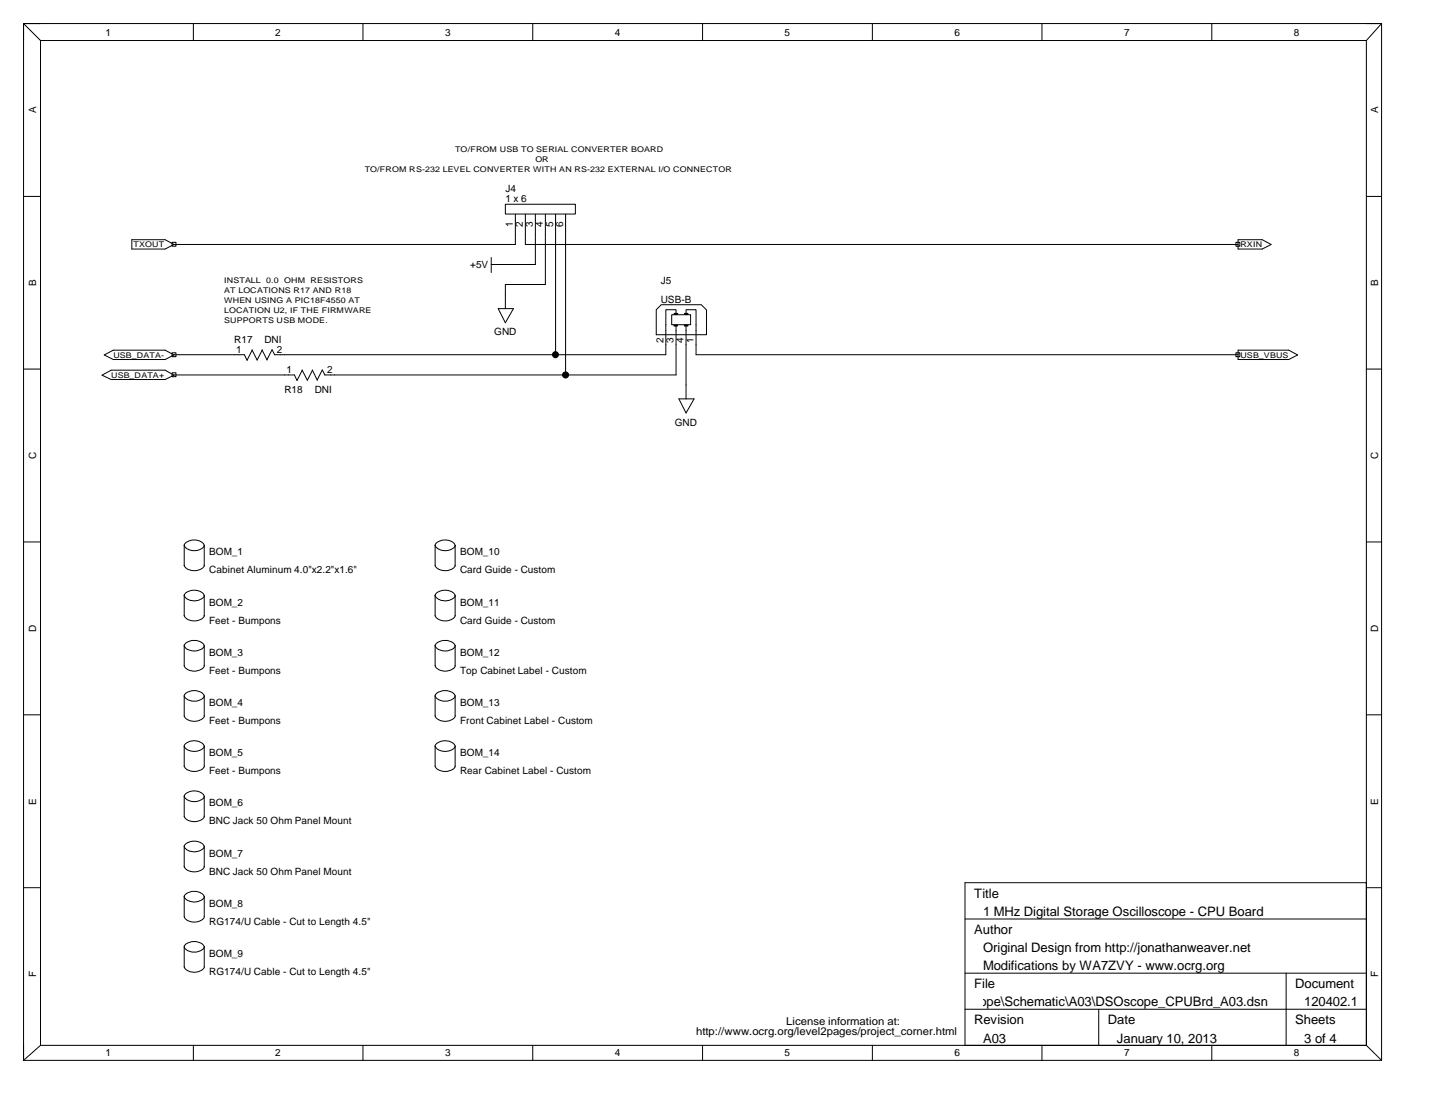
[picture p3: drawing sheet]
<svg xmlns="http://www.w3.org/2000/svg" width="279mm" height="216mm" viewBox="0 0 279 216" stroke-linecap="round" stroke-linejoin="round" font-family="sans-serif">
<g fill="none" stroke="#000" stroke-width=".19">
<path d="M4.6 4.6h264.4M4.6 4.6v201.8M4.6 4.6l3.3 3.3M7.9 7.9h258.1M7.9 7.9v195.6M37.6 4.6v3.3M70.7 4.6v3.3M103.7 4.6v3.3M136.8 4.6v3.3M169.9 4.6v3.3M202.9 4.6v3.3M235.9 4.6v3.3"/>
<path d="M266 7.9v195.6M269 4.6v201.8M269 4.6l-3 3.3M4.6 38.2h3.3M98.4 39.8h13.6v1.9h-13.6zM266 38.2h3M25.7 46.7h6.4l1.8 .9-1.8 .9h-6.4zM33.5 47.2h.8v.7h-.8zM95.6 50.1v3M100.3 41.7v5.9h-66.4M102.3 41.7v5.9h138.8M104.2 41.7v9.8h-8.6"/>
<path d="M106.2 41.7v13.7h-7.8v4.7M108.2 41.7v27.4M110.1 41.7v31.3M240.6 47.2h.8v.7h-.8zM241.1 46.7h4.7l1.7 .9-1.7 .9h-4.7zM4.6 71.9h3.3M19.9 73l1.7-.9h10.5l1.8 .9-1.8 .9h-10.5zM20.3 69.1l1.8-.9h10l1.8 .9-1.8 .9h-10zM33.5 72.6h.8v.7h-.8zM33.5 68.7h.8v.7h-.8zM33.9 69.1h13.7l.5 1.1M33.9 73h23.4l.5 1.1"/>
<path d="M49.1 68.1l1 2 1-2M49.1 68.1l-1 2M51 68.1l1 2M53.5 69.1l-.5-1-1 2M58.8 72l1 2.1 1-2M58.9 72.1l-1.1 2M60.8 72l1 2M63.3 73l-.5-1-1.1 2M97 60.1h3l-1.6 2.7zM127.8 60.3l.9-1h7.8l1.1 1v4.9h-9.8zM130.8 61.3h3.7v1.9h-3.7zM131.6 61.3v-1h-2v8.8h-76.2"/>
<path d="M131.6 63.2v9.8h-68.4M132.2 77.7h2.9l-1.5 2.7zM133.6 61.3v-1h1.9v8.8h105.6M133.6 63.2v14.5M240.6 68.7h.8v.7h-.8zM241.1 68.2h9.8l1.8 .9-1.8 .9h-9.8zM266 71.9h3M4.6 105.5h3.3M35.9 106.2a1.72 1.72 0 0 1 1.6-1.1h.6a1.72 1.72 0 0 1 1.7 1.1M35.9 106.1a1.72 1.72 0 0 0 1.6 1.1h.6a1.81 1.81 0 0 0 1.7-1.1M35.9 110a1.72 1.72 0 0 0 1.6 1.1h.6a1.81 1.81 0 0 0 1.7-1.1M35.9 119.9v-3.9a1.72 1.72 0 0 1 1.6-1.1h.6a1.72 1.72 0 0 1 1.7 1.1v3.9"/>
<path d="M35.9 115.9a2.06 2.06 0 0 0 2.5 1l1-.4 .3-.3 .1-.3M35.9 119.8a1.72 1.72 0 0 0 1.6 1.1h.6a1.81 1.81 0 0 0 1.7-1.1M35.9 106.2v3.9M39.8 106.2v3.9M84.7 106.2a1.72 1.72 0 0 1 1.7-1.1h.6a1.72 1.72 0 0 1 1.6 1.1M84.7 106.1a1.72 1.72 0 0 0 1.7 1.1h.6a1.81 1.81 0 0 0 1.6-1.1M84.7 110a1.72 1.72 0 0 0 1.7 1.1h.6a1.81 1.81 0 0 0 1.6-1.1M84.7 119.9v-3.9a1.72 1.72 0 0 1 1.7-1.1h.6a1.72 1.72 0 0 1 1.6 1.1v3.9M84.7 115.9a2.06 2.06 0 0 0 2.6 1l.9-.4 .3-.3 .1-.3M84.7 119.8a1.72 1.72 0 0 0 1.7 1.1h.6a1.81 1.81 0 0 0 1.6-1.1M84.7 106.2v3.9M88.6 106.2v3.9"/>
<path d="M266 105.5h3M4.6 139.2h3.3M35.9 129.6v-3.9a1.73 1.73 0 0 1 1.5-1h.8a1.72 1.72 0 0 1 1.6 1v3.9M35.9 125.7a2.33 2.33 0 0 0 3.1 .8l.7-.5 .1-.3M35.9 129.6a1.83 1.83 0 0 0 1.6 1.1h.6a1.76 1.76 0 0 0 1.7-1.1M35.9 139.4v-3.9a1.78 1.78 0 0 1 2-1 1.75 1.75 0 0 1 1.9 1v3.9M35.9 135.4a1.77 1.77 0 0 0 1.5 1.1h.9a1.73 1.73 0 0 0 1.5-1.1M35.9 139.3a2.06 2.06 0 0 0 2.5 1l1-.3 .3-.3 .1-.4M84.7 129.6v-3.9a1.73 1.73 0 0 1 1.5-1h.9a1.72 1.72 0 0 1 1.5 1v3.9M84.7 125.7a2.33 2.33 0 0 0 3.2 .8l.6-.5 .1-.3M84.7 129.6a1.83 1.83 0 0 0 1.7 1.1h.6a1.76 1.76 0 0 0 1.6-1.1M84.7 139.4v-3.9a1.78 1.78 0 0 1 2.1-1 1.75 1.75 0 0 1 1.8 1v3.9"/>
<path d="M84.7 135.4a1.77 1.77 0 0 0 1.5 1.1h.9a1.73 1.73 0 0 0 1.5-1.1M84.7 139.3a2.06 2.06 0 0 0 2.6 1l.9-.3 .3-.3 .1-.4M266 139.2h3M35.9 159v-4a1.72 1.72 0 0 1 1.6-1h.6a1.72 1.72 0 0 1 1.7 1v4M35.9 155a1.72 1.72 0 0 0 1.6 1.1h.6a1.81 1.81 0 0 0 1.7-1.1M35.9 158.9a1.72 1.72 0 0 0 1.6 1h.6a1.81 1.81 0 0 0 1.7-1M35.9 149.2v-3.9a1.86 1.86 0 0 1 2-1.1 1.89 1.89 0 0 1 1.9 1.1v3.9M35.9 145.2a1.72 1.72 0 0 0 1.6 1.1h.6a1.81 1.81 0 0 0 1.7-1.1M35.9 149.1a2.33 2.33 0 0 0 3.1 .8l.7-.4 .1-.4M84.7 149.2v-3.9a1.86 1.86 0 0 1 2.1-1.1 1.78 1.78 0 0 1 1.8 1.1v3.9M84.7 145.2a1.72 1.72 0 0 0 1.7 1.1h.6a1.81 1.81 0 0 0 1.6-1.1M84.7 149.1a2.33 2.33 0 0 0 3.2 .8l.6-.4 .1-.4"/>
<path d="M4.6 172.8h3.3M35.9 168.8v-4a1.72 1.72 0 0 1 1.6-1h.6a1.72 1.72 0 0 1 1.7 1v4M35.9 164.7a2.13 2.13 0 0 0 2.8 1l.7-.3 .3-.3 .1-.4M35.9 168.7a1.72 1.72 0 0 0 1.6 1h.6a1.81 1.81 0 0 0 1.7-1M35.9 178.5v-3.9a1.73 1.73 0 0 1 1.5-1.1h.8a1.72 1.72 0 0 1 1.6 1.1v3.9M35.9 174.5a1.84 1.84 0 0 0 1.8 1.1 2.34 2.34 0 0 0 2.1-.9v-.2M35.9 178.4a1.72 1.72 0 0 0 1.6 1.1h.6a1.81 1.81 0 0 0 1.7-1.1M187.9 178.9h78.1M266 171.8h-78.1v31.7M266 172.8h3M35.9 188.3v-3.9a1.78 1.78 0 0 1 2-1.1 1.75 1.75 0 0 1 1.9 1.1v3.9M35.9 184.3a1.77 1.77 0 0 0 1.5 1h.9a1.73 1.73 0 0 0 1.5-1"/>
<path d="M35.9 188.2a2.06 2.06 0 0 0 2.5 1l1-.4 .3-.3 .1-.3M187.9 189.5h78.1M187.9 196.5h78.1M213.9 196.5v7M250.4 189.5v14M4.6 206.4h264.4M7.9 203.5h258.1M7.9 203.5l-3.3 2.9M37.6 203.5v2.9M70.7 203.5v2.9M103.7 203.5v2.9M136.8 203.5v2.9"/>
<path d="M169.9 203.5v2.9M202.9 203.5v2.9M235.9 203.5v2.9M266 203.5l3 2.9"/>
<circle cx="108.1" cy="69.1" r=".59"/>
<circle cx="110.1" cy="73" r=".59"/>
</g>
<path d="M131.3 63.4h.5M131.3 61.1h.6M133.3 61.1h.6M133.3 63.4h.6" fill="none" stroke="#000" stroke-width=".38"/>
<g fill="#000">
<circle cx="108.1" cy="69.1" r=".59"/>
<circle cx="110.1" cy="73" r=".59"/>
</g>
<g font-size="2.5">
<text x="189.7" y="174.9">Title</text>
<text x="191.4" y="178.4">1 MHz Digital Storage Oscilloscope - CPU Board</text>
<text x="189.7" y="181.9">Author</text>
<text x="191.4" y="185.4">Original Design from http://jonathanweaver.net</text>
<text x="191.4" y="188.9">Modifications by WA7ZVY - www.ocrg.org</text>
<text x="146" y="195.9">C:\Users\pmesser\_Paul\Design\DSOscope\Schematic\A03\DSOscope_CPUBrd_A03.dsn</text>
<text x="189.7" y="192.4">File</text>
<text x="252.2" y="192.4">Document</text>
<text x="253.9" y="195.9">120402.1</text>
<text x="189.7" y="199.4">Revision</text>
<text x="191.4" y="203">A03</text>
<text x="215.7" y="199.4">Date</text>
<text x="217.5" y="203">January 10, 2013</text>
<text x="252.2" y="199.4">Sheets</text>
<text x="253.9" y="203">3 of 4</text>
</g>
<g font-size="2.1">
<text x="135.5" y="201.5">http://www.ocrg.org/level2pages/project_corner.html</text>
<text x="153.1" y="199.5">License information at:</text>
</g>
<g font-size="1.9">
<text x="20.5" y="7.1">1</text>
<text x="53.6" y="7.1">2</text>
<text x="86.7" y="7.1">3</text>
<text x="119.7" y="7.1">4</text>
<text x="152.8" y="7.1">5</text>
<text x="185.8" y="7.1">6</text>
<text x="218.9" y="7.1">7</text>
<text x="251.9" y="7.1">8</text>
<text x="7" y="22.1" transform="rotate(-90 7 22.1)">A</text>
<text x="268.3" y="22.1" transform="rotate(-90 268.3 22.1)">A</text>
<text x="98.4" y="37.4">J4</text>
<text x="98.4" y="39.3">1 x 6</text>
<text x="99.9" y="44.3" transform="rotate(-90 99.9 44.3)">1</text>
<text x="101.8" y="44.3" transform="rotate(-90 101.8 44.3)">2</text>
<text x="103.8" y="44.3" transform="rotate(-90 103.8 44.3)">3</text>
<text x="105.7" y="44.3" transform="rotate(-90 105.7 44.3)">4</text>
<text x="107.7" y="44.3" transform="rotate(-90 107.7 44.3)">5</text>
<text x="109.7" y="44.3" transform="rotate(-90 109.7 44.3)">6</text>
<text x="91.5" y="52.2">+5V</text>
<text x="7" y="55.7" transform="rotate(-90 7 55.7)">B</text>
<text x="128.7" y="55.3">J5</text>
<text x="128.7" y="58.9">USB-B</text>
<text x="268.3" y="55.7" transform="rotate(-90 268.3 55.7)">B</text>
<text x="96.2" y="65.3">GND</text>
<text x="45.6" y="66.7">R17</text>
<text x="46" y="68.6">1</text>
<text x="51.5" y="66.7">DNI</text>
<text x="53.9" y="68.6">2</text>
<text x="129.2" y="66.7" transform="rotate(-90 129.2 66.7)">2</text>
<text x="131.2" y="66.7" transform="rotate(-90 131.2 66.7)">3</text>
<text x="133.1" y="66.7" transform="rotate(-90 133.1 66.7)">4</text>
<text x="135.1" y="66.7" transform="rotate(-90 135.1 66.7)">1</text>
<text x="55.4" y="76.5">R18</text>
<text x="55.8" y="72.6">1</text>
<text x="61.3" y="76.5">DNI</text>
<text x="63.7" y="72.6">2</text>
<text x="131.4" y="82.9">GND</text>
<text x="7" y="89.4" transform="rotate(-90 7 89.4)">C</text>
<text x="268.3" y="89.4" transform="rotate(-90 268.3 89.4)">C</text>
<text x="40.7" y="108.1">BOM_1</text>
<text x="40.7" y="111.6">Cabinet Aluminum 4.0&quot;x2.2&quot;x1.6&quot;</text>
<text x="89.6" y="108.1">BOM_10</text>
<text x="89.6" y="111.6">Card Guide - Custom</text>
<text x="40.7" y="117.9">BOM_2</text>
<text x="89.6" y="117.9">BOM_11</text>
<text x="7" y="123.1" transform="rotate(-90 7 123.1)">D</text>
<text x="40.7" y="121.4">Feet - Bumpons</text>
<text x="89.6" y="121.4">Card Guide - Custom</text>
<text x="268.3" y="123.1" transform="rotate(-90 268.3 123.1)">D</text>
<text x="40.7" y="127.6">BOM_3</text>
<text x="40.7" y="131.2">Feet - Bumpons</text>
<text x="89.6" y="127.6">BOM_12</text>
<text x="89.6" y="131.2">Top Cabinet Label - Custom</text>
<text x="40.7" y="137.4">BOM_4</text>
<text x="89.6" y="137.4">BOM_13</text>
<text x="40.7" y="140.9">Feet - Bumpons</text>
<text x="89.6" y="140.9">Front Cabinet Label - Custom</text>
<text x="40.7" y="147.2">BOM_5</text>
<text x="89.6" y="147.2">BOM_14</text>
<text x="40.7" y="150.7">Feet - Bumpons</text>
<text x="89.6" y="150.7">Rear Cabinet Label - Custom</text>
<text x="7" y="156.6" transform="rotate(-90 7 156.6)">E</text>
<text x="40.7" y="157">BOM_6</text>
<text x="40.7" y="160.5">BNC Jack 50 Ohm Panel Mount</text>
<text x="268.3" y="156.6" transform="rotate(-90 268.3 156.6)">E</text>
<text x="40.7" y="166.8">BOM_7</text>
<text x="40.7" y="170.3">BNC Jack 50 Ohm Panel Mount</text>
<text x="40.7" y="176.5">BOM_8</text>
<text x="40.7" y="180.1">RG174/U Cable - Cut to Length 4.5&quot;</text>
<text x="7" y="190.2" transform="rotate(-90 7 190.2)">F</text>
<text x="40.7" y="186.3">BOM_9</text>
<text x="40.7" y="189.8">RG174/U Cable - Cut to Length 4.5&quot;</text>
<text x="268.3" y="190.2" transform="rotate(-90 268.3 190.2)">F</text>
<text x="20.5" y="205.6">1</text>
<text x="53.6" y="205.6">2</text>
<text x="86.7" y="205.6">3</text>
<text x="119.7" y="205.6">4</text>
<text x="152.8" y="205.6">5</text>
<text x="185.8" y="205.6">6</text>
<text x="218.9" y="205.6">7</text>
<text x="251.9" y="205.6">8</text>
</g>
<g font-size="1.5">
<text x="88.6" y="29.6">TO/FROM USB TO SERIAL CONVERTER BOARD</text>
<text x="71" y="33.5">TO/FROM RS-232 LEVEL CONVERTER WITH AN RS-232 EXTERNAL I/O CONNECTOR</text>
<text x="104.2" y="31.6">OR</text>
<text x="26" y="48.1">TXOUT</text>
<text x="241.5" y="48.1">RXIN</text>
<text x="43.7" y="57">AT LOCATIONS R17 AND R18</text>
<text x="43.7" y="55">INSTALL 0.0</text>
<text x="43.7" y="59">WHEN USING A PIC18F4550 AT</text>
<text x="55.3" y="55">OHM RESISTORS</text>
<text x="43.7" y="62.9">SUPPORTS USB MODE.</text>
<text x="43.7" y="60.9">LOCATION U2, IF THE FIRMWARE</text>
<text x="22.1" y="69.7">USB_DATA-</text>
<text x="241.5" y="69.7">USB_VBUS</text>
<text x="21.6" y="73.5">USB_DATA+</text>
</g>
</svg>
